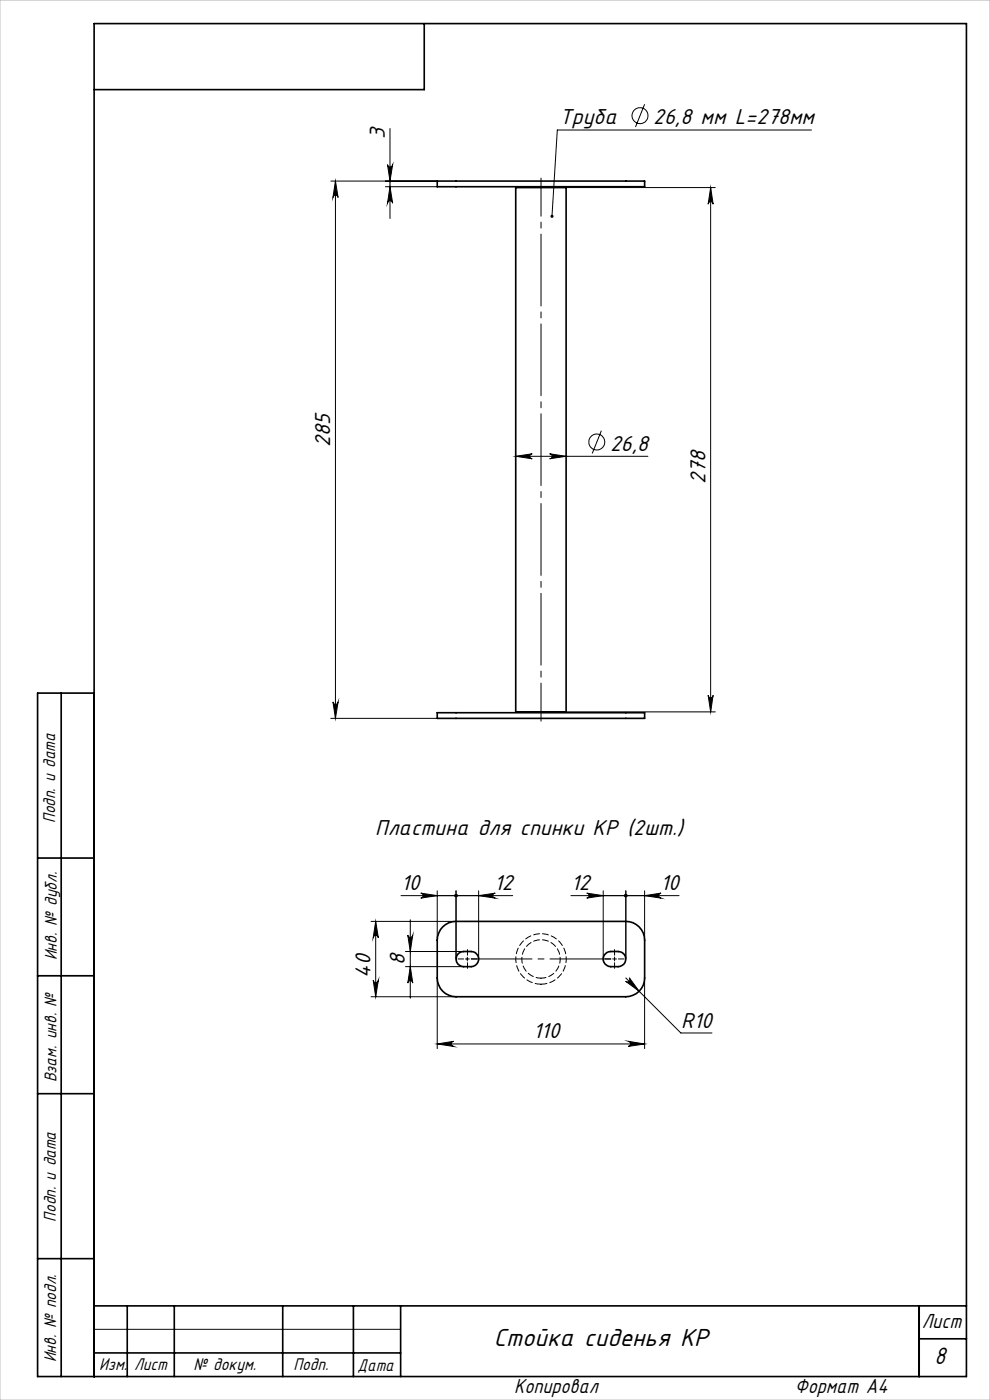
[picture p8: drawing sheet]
<svg xmlns="http://www.w3.org/2000/svg" width="210mm" height="297mm" viewBox="0 0 210 297" stroke-linecap="round" stroke-linejoin="round" font-family="sans-serif">
<g fill="none" stroke="#000" stroke-width=".21">
<path d="M70.2 38.4h22.5M71.2 38.4v114M71.2 38.4l.5 3.5a.55 .55 0 0 0-.5-.5 .55 .55 0 0 0-.6 .5zM81.7 39.6h11M82.2 34.9a.55 .55 0 0 0 .5 .5 .55 .55 0 0 0 .6-.5l-.6 3.5zM82.7 27.3v19.1M82.7 39.6l.6 3.5a.55 .55 0 0 0-.6-.5 .55 .55 0 0 0-.5 .5zM120.1 39.8h31.6M136.7 22.1l-1.9 4.8M150.7 39.8l.6 3.5a.53 .53 0 0 0-.6-.5 .53 .53 0 0 0-.5 .5zM150.7 39.8v111.2M172.1 27.6h-53.9l-1.1 18.3"/>
<path d="M109.4 96.8l3.5-.5a.53 .53 0 0 0-.5 .5 .53 .53 0 0 0 .5 .5zM109.4 96.8h28M116.6 96.3l3.5 .5-3.5 .5a.53 .53 0 0 0 .5-.5 .53 .53 0 0 0-.5-.5zM127.6 91.4l-2 4.8M70.2 152.4h22.5M70.6 148.9a.55 .55 0 0 0 .6 .5 .55 .55 0 0 0 .5-.5l-.5 3.5zM120.1 151h31.6M150.2 147.5a.53 .53 0 0 0 .5 .5 .53 .53 0 0 0 .6-.5l-.6 3.5zM78.7 195.5h18M79.7 195.5v16M79.7 195.5l.6 3.5a.55 .55 0 0 0-.6-.6 .55 .55 0 0 0-.5 .6zM86.5 198.4a.53 .53 0 0 0 .5 .5 .53 .53 0 0 0 .6-.5l-.6 3.5z"/>
<path d="M87 195.1v16.7M89.3 189.5l3.4 .5-3.4 .5a.53 .53 0 0 0 .5-.5 .53 .53 0 0 0-.5-.5zM92.7 189v10.5M96.7 189v14.4M101.5 190l3.6-.5a.53 .53 0 0 0-.6 .5 .53 .53 0 0 0 .6 .5zM101.5 189v14.4M108.8 190h-23.7M121.1 190h22.9M124.5 189.5l3.5 .5-3.5 .5a.53 .53 0 0 0 .5-.5 .53 .53 0 0 0-.5-.5zM128 189v14.4M132.8 189v14.4M136.7 190l3.5-.5a.53 .53 0 0 0-.5 .5 .53 .53 0 0 0 .5 .5z"/>
<path d="M136.7 189v10.5M78.7 211.5h18M79.2 208a.55 .55 0 0 0 .5 .5 .55 .55 0 0 0 .6-.5l-.6 3.5zM86 201.9h12.3M86 205.1h12.3M87 205.1l.6 3.5a.53 .53 0 0 0-.6-.5 .53 .53 0 0 0-.5 .5zM92.7 207.5v15M98.7 203.4h.9M99.1 203.1v.8M132.7 208.2a.54 .54 0 0 0 .8 0 .54 .54 0 0 0 0-.8l2.1 2.9zM132.8 207.5l11.6 11.6h6.6M136.7 207.5v15"/>
<path d="M92.7 221.5l3.5-.6a.55 .55 0 0 0-.5 .6 .55 .55 0 0 0 .5 .5zM92.7 221.5h44M133.2 220.9l3.5 .6-3.5 .5a.55 .55 0 0 0 .5-.5 .55 .55 0 0 0-.5-.6zM20 282h65"/>
<circle cx="135.8" cy="24.5" r="1.69"/>
<circle cx="126.6" cy="93.8" r="1.7"/>
</g>
<g fill="none" stroke="#000" stroke-width=".35">
<path d="M90 5v14h-70M92.7 38.4h44v1.2h-44zM109.4 39.8h10.7v111.2h-10.7zM13 147v145M20 147h-12v145h197v-287h-185v287M92.7 151.2h44v1.2h-44zM8 182h12M93.9 196.6a3.8 3.8 0 0 1 2.8-1.1h36.1a4 4 0 0 1 3.9 4v8a4 4 0 0 1-3.9 4h-36.1a4 4 0 0 1-4-4v-8a4.2 4.2 0 0 1 1.2-2.9zM8 207h12M97.1 202.4a3.7 3.7 0 0 1 3.7-.3 1.62 1.62 0 0 1 .7 1.8 1.62 1.62 0 0 1-1.6 1.2 2.84 2.84 0 0 1-2.8-.6 1.65 1.65 0 0 1 0-2.1zM128.3 202.4l.4-.3a3.6 3.6 0 0 1 3.7 .3 1.6 1.6 0 0 1 .2 1.7 1.6 1.6 0 0 1-1.5 1h-1.6a1.6 1.6 0 0 1-1.4-1 1.6 1.6 0 0 1 .2-1.7zM8 232h12"/>
<path d="M8 267h12M20 277h185M27 277v15M37 277v15M60 277v15M75 277v15M85 277v15M195 277v15M20 287h65M195 284h10"/>
</g>
<path d="M0 0h210v297h-210z" fill="none" stroke="#c0c0c0" stroke-width=".21"/>
<path d="M98.4 203.4h-1.2M99.2 202.6v-1.2M99.2 204.2v1.2M100 203.4h1.2M129.6 203.4h-1.2M130.4 203.4v-.4M130.4 203.4h-.4M130.4 203.4v.4M130.4 203.4h.4M130.4 202.6v-1.2M130.4 204.2v1.2M131.2 203.4h1.2" fill="none" stroke="#000" stroke-width=".21" stroke-dasharray="15.2 1.3 1.3 1.3"/>
<path d="M100 203.4h29.6" fill="none" stroke="#000" stroke-width=".21" stroke-dasharray="15.2 1.3 1.3 1.3" stroke-dashoffset="2.3"/>
<path d="M114.8 37.8v115.2" fill="none" stroke="#000" stroke-width=".21" stroke-dasharray="15.2 1.3 1.3 1.3" stroke-dashoffset="7.2"/>
<g fill="#000">
<path d="M71.2 38.4l.5 3.5a.55 .55 0 0 0-.5-.5 .55 .55 0 0 0-.6 .5zM70.6 148.9a.55 .55 0 0 0 .6 .5 .55 .55 0 0 0 .5-.5l-.5 3.5zM82.2 34.9a.55 .55 0 0 0 .5 .5 .55 .55 0 0 0 .6-.5l-.6 3.5zM82.7 39.6l.6 3.5a.55 .55 0 0 0-.6-.5 .55 .55 0 0 0-.5 .5zM79.7 195.5l.6 3.5a.55 .55 0 0 0-.6-.6 .55 .55 0 0 0-.5 .6zM79.2 208a.55 .55 0 0 0 .5 .5 .55 .55 0 0 0 .6-.5l-.6 3.5zM86.5 198.4a.53 .53 0 0 0 .5 .5 .53 .53 0 0 0 .6-.5l-.6 3.5zM87 205.1l.6 3.5a.53 .53 0 0 0-.6-.5 .53 .53 0 0 0-.5 .5z"/>
<path d="M109.4 96.8l3.5-.5a.53 .53 0 0 0-.5 .5 .53 .53 0 0 0 .5 .5zM116.6 96.3l3.5 .5-3.5 .5a.53 .53 0 0 0 .5-.5 .53 .53 0 0 0-.5-.5zM116.9 45.6l-.1 .2 .1 .4h.2v-.3v.3l.3-.2a.34 .34 0 0 0-.1-.4 .34 .34 0 0 0-.4 0zM92.7 221.5l3.5-.6a.55 .55 0 0 0-.5 .6 .55 .55 0 0 0 .5 .5zM133.2 220.9l3.5 .6-3.5 .5a.55 .55 0 0 0 .5-.5 .55 .55 0 0 0-.5-.6zM132.7 208.2l2.9 2.1-2.1-2.9a.54 .54 0 0 1 0 .8 .54 .54 0 0 1-.8 0zM89.3 189.5l3.4 .5-3.4 .5a.53 .53 0 0 0 .5-.5 .53 .53 0 0 0-.5-.5zM96.6 189.7l-.2 .3h.3h-.3a.36 .36 0 0 0 .4 .3 .36 .36 0 0 0 .3-.4 .36 .36 0 0 0-.5-.2zM132.5 189.7a.36 .36 0 0 0 .1 .6 .36 .36 0 0 0 .5-.3h-.3h.3a.35 .35 0 0 0-.2-.3 .35 .35 0 0 0-.4 0zM136.7 190l3.5-.5a.53 .53 0 0 0-.5 .5 .53 .53 0 0 0 .5 .5z"/>
<path d="M150.2 147.5a.53 .53 0 0 0 .5 .5 .53 .53 0 0 0 .6-.5l-.6 3.5zM150.7 39.8l.6 3.5a.53 .53 0 0 0-.6-.5 .53 .53 0 0 0-.5 .5z"/>
<path d="M96.5 189.8a.35 .35 0 0 0 .1 .5 .35 .35 0 0 0 .5-.3h-.4h.4a.34 .34 0 0 0-.2-.3 .34 .34 0 0 0-.4 .1zM101.5 190l3.6-.5a.53 .53 0 0 0-.6 .5 .53 .53 0 0 0 .6 .5zM124.5 189.5l3.5 .5-3.5 .5a.53 .53 0 0 0 .5-.5 .53 .53 0 0 0-.5-.5zM132.5 189.7l-.1 .3h.4h-.4a.37 .37 0 0 0 .5 .3 .37 .37 0 0 0 .2-.5 .37 .37 0 0 0-.6-.1z"/>
</g>
<path d="M114.8 207.5a4.1 4.1 0 0 0 3.6-5.9 4.1 4.1 0 0 0-6.9-.6 4.1 4.1 0 0 0 2.6 6.5h.7" fill="none" stroke="#000" stroke-width=".21" stroke-dasharray="1.3 .6" stroke-dashoffset=".2"/>
<path d="M114.8 208.8a5.4 5.4 0 0 0 4.7-7.8 5.4 5.4 0 0 0-9.1-.7 5.4 5.4 0 0 0 3.5 8.4l.9 .1" fill="none" stroke="#000" stroke-width=".21" stroke-dasharray="1.3 .6"/>
<text font-size="5.8" x="104.7" y="285.5">Стойка сиденья КР</text>
<text font-size="5.6" x="198.2" y="289.3">8</text>
<g font-size="5.1">
<text x="81.6" y="29.5" transform="rotate(-90 81.6 29.5)">3</text>
<text x="118.7" y="26.4">Труба</text>
<text x="138.6" y="26.4">26,8 мм L=278мм</text>
<text x="70" y="94.7" transform="rotate(-90 70 94.7)">285</text>
<text x="129.4" y="95.6">26,8</text>
<text x="149.6" y="102.6" transform="rotate(-90 149.6 102.6)">278</text>
<text x="79.6" y="177.2">Пластина для спинки КР (2шт.)</text>
<text x="85.1" y="188.8">10</text>
<text x="104.8" y="188.8">12</text>
<text x="121.1" y="188.8">12</text>
<text x="140.1" y="188.8">10</text>
<text x="78.6" y="207.4" transform="rotate(-90 78.6 207.4)">40</text>
<text x="85.9" y="204.8" transform="rotate(-90 85.9 204.8)">8</text>
<text x="113.1" y="220.3">110</text>
<text x="144.5" y="218">R10</text>
</g>
<g font-size="4.8">
<text x="195.5" y="281.6">Лист</text>
<text x="109.1" y="295.5">Копировал</text>
<text x="168.6" y="295.6">Формат А4</text>
</g>
<g font-size="4">
<text x="11.7" y="174.6" transform="rotate(-90 11.7 174.6)">Подп. и дата</text>
<text x="12.1" y="203.8" transform="rotate(-90 12.1 203.8)">Инв. № дубл.</text>
<text x="12" y="229.6" transform="rotate(-90 12 229.6)">Взам. инв. №</text>
<text x="11.8" y="259.2" transform="rotate(-90 11.8 259.2)">Подп. и дата</text>
<text x="11.9" y="289" transform="rotate(-90 11.9 289)">Инв. № подл.</text>
<text x="21" y="290.7">Изм.</text>
<text x="28.5" y="290.7">Лист</text>
<text x="41" y="290.7">№ докум.</text>
<text x="62.2" y="290.7">Подп.</text>
<text x="75.9" y="290.7">Дата</text>
</g>
</svg>
